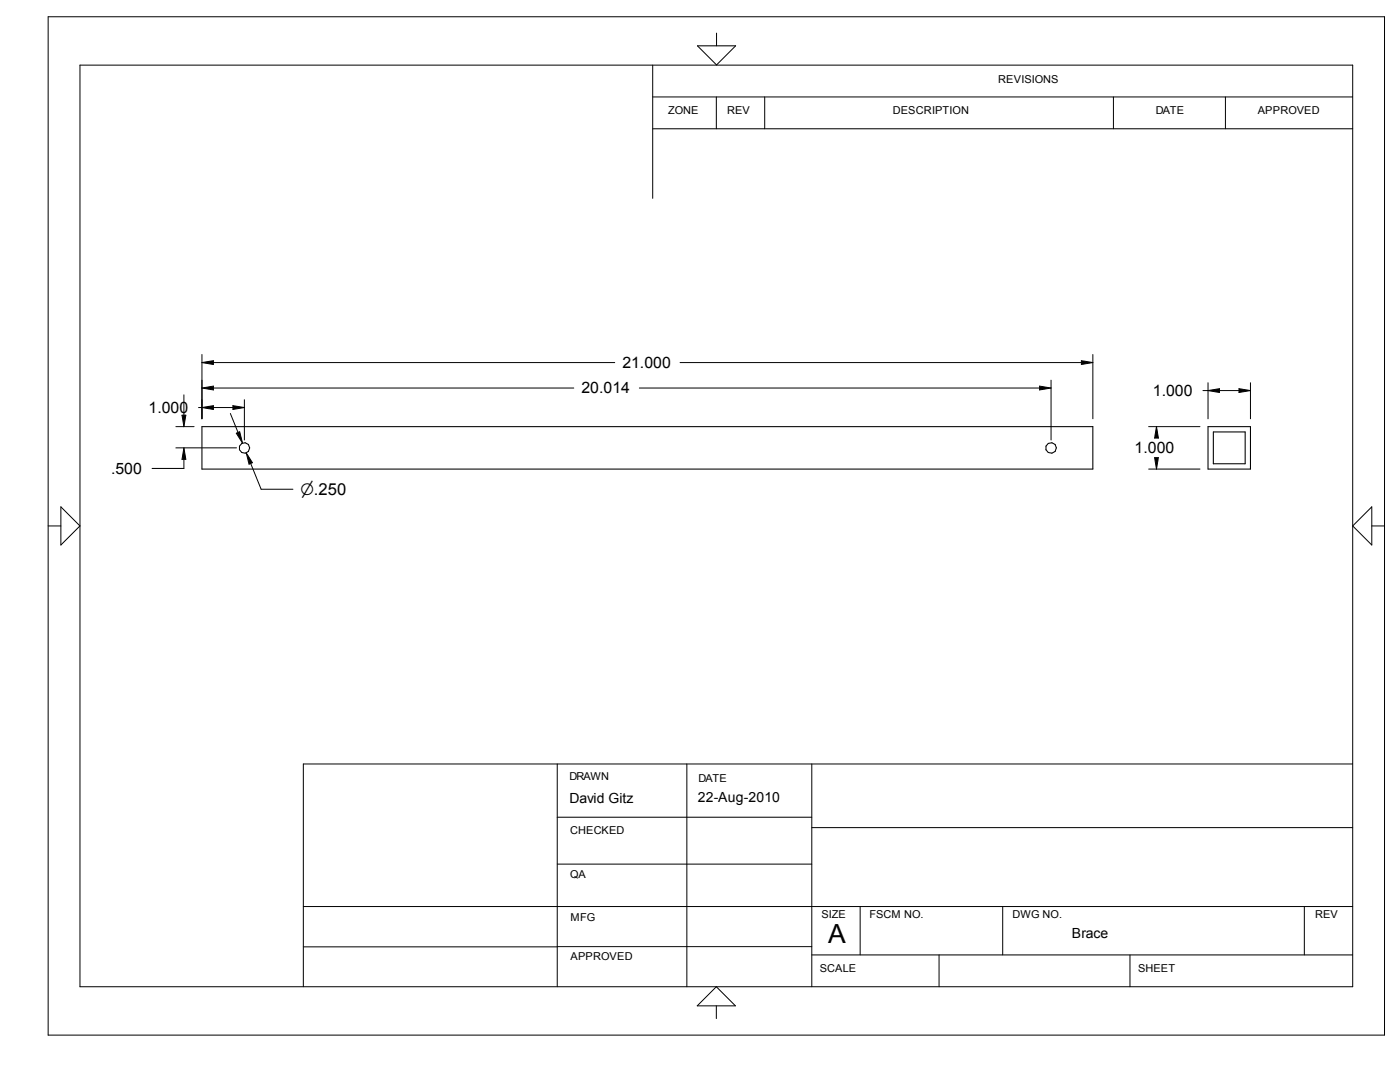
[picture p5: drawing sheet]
<svg xmlns="http://www.w3.org/2000/svg" width="279mm" height="216mm" viewBox="0 0 279 216" stroke-linecap="round" stroke-linejoin="round" font-family="sans-serif">
<g fill="none" stroke="#000" stroke-width=".21">
<path d="M40.3 85.1h177.8v8.5h-177.8zM241.1 85.1h8.5v8.5h-8.5zM242.1 86.2h6.4v6.3h-6.4z"/>
<circle cx="48.8" cy="89.4" r="1.05"/>
<circle cx="209.8" cy="89.4" r="1.06"/>
</g>
<g fill="none" stroke="#000" stroke-width=".2">
<path d="M9.6 3.3h266.7v203.2h-266.7zM16 13h254v183.9h-254zM130.3 19.3h139.7M130.3 13v26.6M139.2 9.1h7.6l-3.8 3.9zM143 19.3v6.4M143 6.6v2.5M152.6 19.3v6.4M222.2 19.3v6.4M244.6 19.3v6.4M130.3 25.7h139.7M36.7 78.8v4"/>
<path d="M40.3 70.7v12.9M40.3 72.3l2.3-.3v.7zM40.3 77.4l2.3-.4v.8zM42.6 77.4h71.9M42.6 72.3h80.1M48.8 79.8v8M127.6 77.4h79.9M135.7 72.3h80.1M207.5 77l2.3 .4-2.3 .4zM209.8 75.9v11.9M215.8 72l2.3 .3-2.3 .4zM218.1 70.7v12.9"/>
<path d="M240.1 77.9h1M241.1 76.4v7.2M241.1 77.9l2.3-.3v.7zM243.4 77.9h3.9M247.3 77.6l2.3 .3-2.3 .4zM249.6 76.4v7.2M35.1 85.1h3.6M35.1 89.4h12.1M36.3 82.8h.8l-.4 2.3zM36.7 91.7v1.8h-6.3M36.7 89.4l.4 2.3h-.8zM39.6 81.3h.7"/>
<path d="M40.3 81.3l2.3-.4v.8zM42.6 81.3h3.9M46 82.5l1.5 3.8M46.5 80.9l2.3 .4-2.3 .4zM47.2 86.4l.6-.3 .6 2.3zM49.1 90.4l1.3 1.9-.7 .3zM50 92.5l2.1 5.1h6.4M229.2 85.1h10.3M229.2 93.6h10.3M230.4 91.3h.8l-.4 2.3zM230.8 85.1l.4 2.3h-.8zM9.6 104.9h2.5"/>
<path d="M12.1 101.1l3.9 3.8-3.9 3.9zM273.8 101.1v7.7l-3.8-3.9zM273.8 104.9h2.5M111.2 152.4v44.5M137.1 152.4v44.5M162 152.4v44.5M270 152.4h-209.5v44.5M111.2 172.4h50.8M111.2 163.1h50.8M162 165.1h108M60.5 188.9h50.7M60.5 180.9h209.5"/>
<path d="M111.2 188.9h50.8M143 196.9l3.8 3.8h-7.7zM162 190.5h108M171.7 180.9v9.6M187.4 190.5v6.4M200.1 180.9v9.6M225.5 190.5v6.4M260.3 180.9v9.6M143 200.7v2.5"/>
</g>
<g fill="#000">
<path d="M40.3 77.1h2.3v.7h-2.3zM40.3 72h2.3v.7h-2.3zM207.5 77.1h2.3v.7h-2.3zM215.8 72h2.3v.7h-2.3zM241.1 77.6h2.3v.7h-2.3zM247.3 77.6h2.3v.7h-2.3zM36.3 82.8h.8v2.3h-.8zM36.4 89.4h.7v2.3h-.7zM40.3 81h2.3v.7h-2.3zM46.5 81h2.3v.7h-2.3zM47.2 86.2h1.2v2.1h-1.2zM49.2 90.5h1.2v2.1h-1.2z"/>
<path d="M230.4 91.3h.8v2.3h-.8zM230.5 85.2h.7v2.2h-.7z"/>
</g>
<text font-size="5.3" x="165.3" y="188.3">A</text>
<g font-size="3.1">
<text x="124.2" y="73.4">21.000</text>
<text x="29.6" y="82.3">1.000</text>
<text x="116" y="78.4">20.014</text>
<text x="230.1" y="79">1.000</text>
<text x="22.2" y="94.5">.500</text>
<text x="226.4" y="90.4">1.000</text>
<text x="60" y="98.7">n.250</text>
</g>
<g font-size="2.8">
<text x="113.7" y="160.2">David Gitz</text>
<text x="139.3" y="160.1">22-Aug-2010</text>
<text x="213.9" y="187.2">Brace</text>
</g>
<g font-size="2.2">
<text x="199.2" y="16.6">REVISIONS</text>
<text x="133.3" y="22.8">ZONE</text>
<text x="145.1" y="22.8">REV</text>
<text x="178.2" y="22.8">DESCRIPTION</text>
<text x="230.7" y="22.8">DATE</text>
<text x="251" y="22.8">APPROVED</text>
<text x="113.7" y="155.7">DRAWN</text>
<text x="139.4" y="156">DATE</text>
<text x="113.8" y="166.3">CHECKED</text>
<text x="113.8" y="175.2">QA</text>
<text x="113.9" y="183.7">MFG</text>
<text x="164" y="183.2">SIZE</text>
<text x="173.5" y="183.2">FSCM NO.</text>
<text x="202.1" y="183.2">DWG NO.</text>
<text x="262.5" y="183.2">REV</text>
<text x="113.9" y="191.6">APPROVED</text>
<text x="163.6" y="193.9">SCALE</text>
<text x="227.1" y="193.9">SHEET</text>
</g>
</svg>
